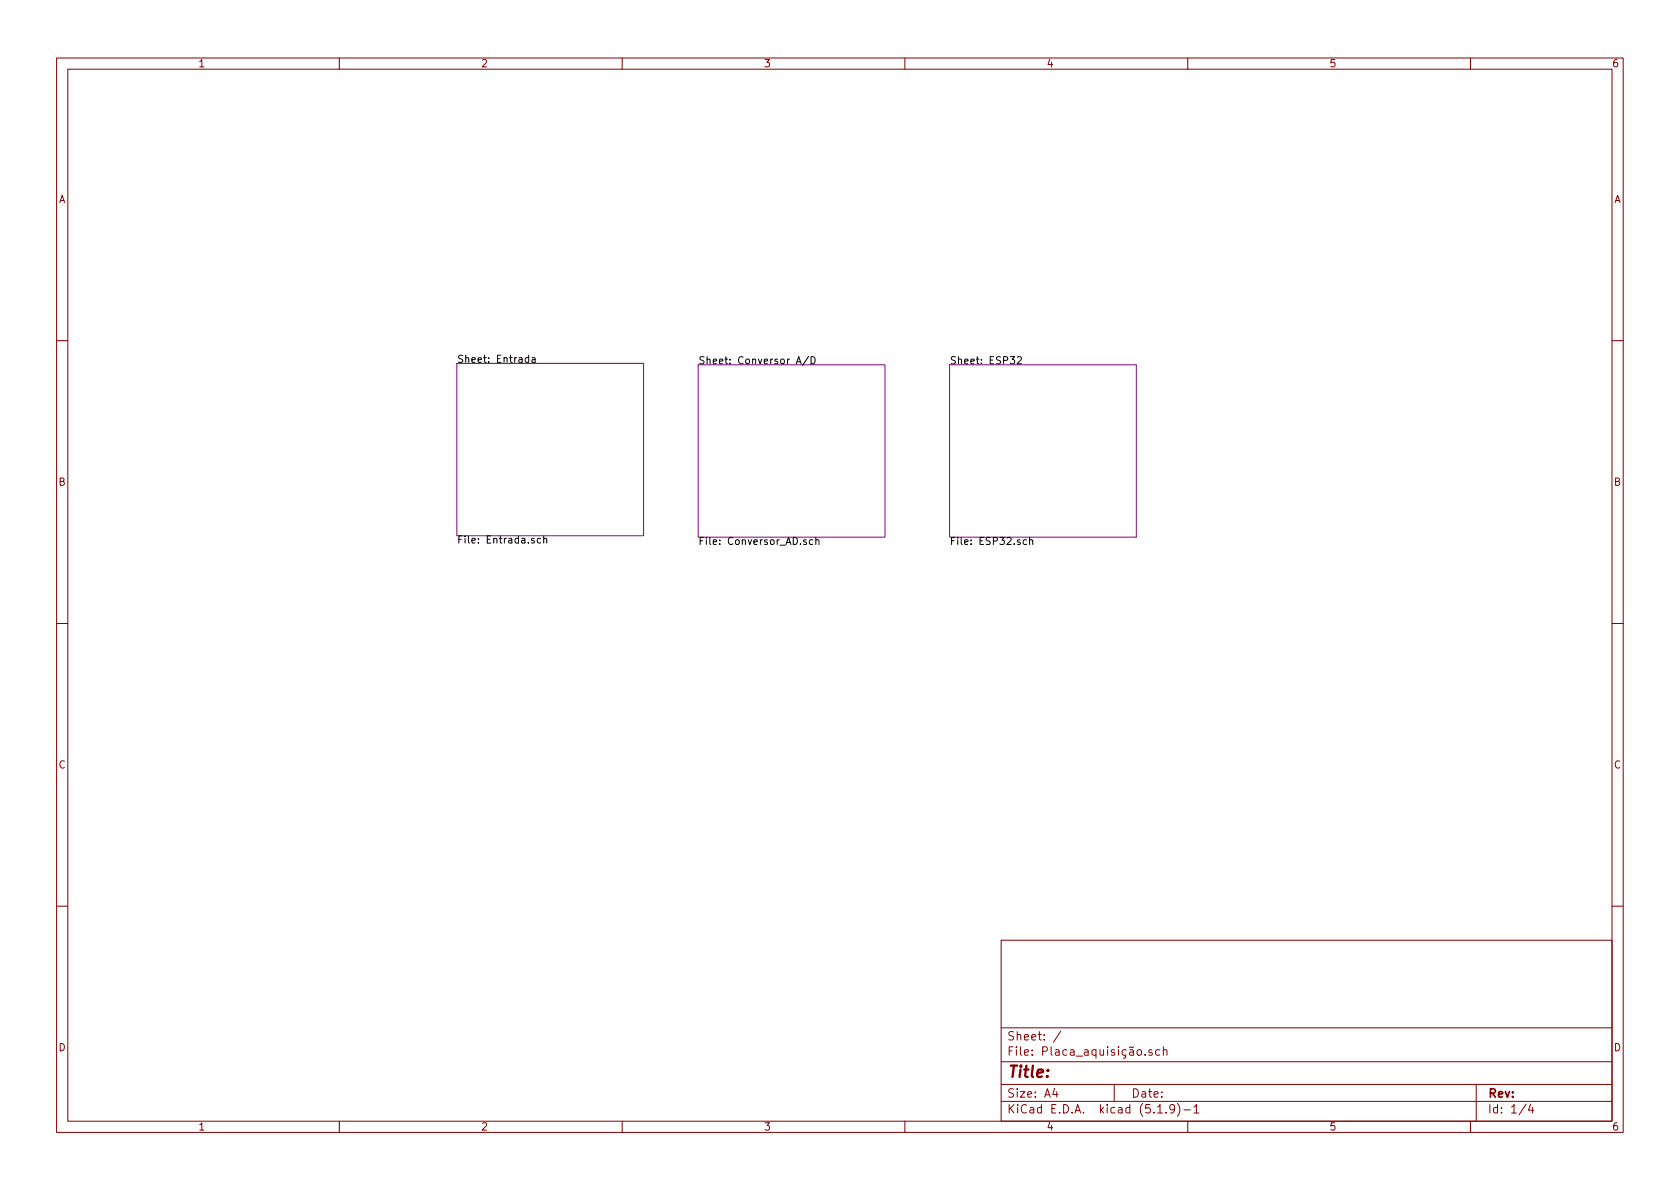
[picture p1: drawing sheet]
<svg xmlns="http://www.w3.org/2000/svg" width="297mm" height="210mm" viewBox="0 0 297 210" stroke-linecap="round" stroke-linejoin="round" font-family="sans-serif">
<g fill="none" stroke="#840000" stroke-width=".18">
<path d="M10 10.3h277v189.9h-277zM12 12.2h273v186.1h-273zM60 10.3v1.9M110 10.3v1.9M160 10.3v1.9M210 10.3v1.9M260 10.3v1.9M10 60.2h2M285 60.2h2M10 110.3h2M285 110.3h2M10 160.2h2"/>
<path d="M177 166.3h108v32h-108zM285 160.2h2M60 198.3v1.9M110 198.3v1.9M160 198.3v1.9M177 194.8h108M177 191.8h108M177 187.8h108M177 181.8h108M186.5 192.5l-.4 1h1M186.8 193v1M187.6 182.3l-1.3 2"/>
<path d="M197 191.8v3M202.5 186.5v.1M203.7 185.7l-.4-.1-.2 .2 .1 .2 .5 .2v.3h-.6M204.7 196.8h.8M205.1 185.7l-.5-.1-.3 .3 .1 .6 .2 .1 .5-.1M205.7 185.7l.2-.1 .3 .1 .1 .9M205.7 185.1v1.5M206.2 196.7v.1M207.7 196l-.1 .1a.48 .48 0 0 1-.6 .1l-.2-.2 .2-.6a.48 .48 0 0 1 .6 .1 1.27 1.27 0 0 1-.2 1.2l-.4 .1M208.2 195.1a1.71 1.71 0 0 1 0 2.3M209.3 196.3h1.2M210 198.3v1.9"/>
<path d="M211.1 195.8l.4-.5v1.5M211.1 196.8h.9M260 198.3v1.9M261 191.8v6.5M269.8 195.2l-1.2 2M270.6 195.2l-.3 1.1h.9M271 195.8v1"/>
</g>
<path d="M80.8 64.3h33v30.4h-33zM123.4 64.5h33.1v30.5h-33.1zM167.9 64.5h33v30.5h-33z" fill="none" stroke="#840084" stroke-width=".18"/>
<g fill="none" stroke="#000" stroke-width=".18">
<path d="M93.5 63.3l-.4-.1-.2 .3 .1 .5h.5M93.5 62.8v1.3M94.1 63.3h.5v.8M94.6 63.5l-.4 .1-.2 .2 .1 .2h.5M140.8 64.3l.4-1.2 .5 1.2M140.9 64h.6M143 63l-1.1 1.6M143.4 63.1a.64 .64 0 0 1 .7 .6 .64 .64 0 0 1-.7 .6zM179.9 63.2l.5-.1 .2 .3-.1 .2-.7 .7h.8M95.6 95.2h-.4l-.2 .2 .1 .6h.5M96.1 95.3l.2-.1h.3l.1 .8M96.1 94.8v1.2"/>
<path d="M143.7 95.5l-.4-.1-.2 .3 .1 .5h.5M144.2 95.6l.2-.2 .3 .1 .1 .8M144.2 95v1.3M181.5 95.5l-.3-.1-.3 .3 .1 .5h.5M182 95.6l.2-.2 .3 .1 .1 .8M182 95v1.3"/>
</g>
<text font-size="2.8" fill="#840000" x="178" y="190.5">Title:</text>
<g font-size="2.1" fill="#840000">
<text x="178" y="184">Sheet: /</text>
<text x="178" y="186.7">File: Placa_aquisição.sch</text>
<text x="178" y="196.9">KiCad E.D.A. kicad (5.1.9)-1</text>
<text x="178" y="194.1">Size: A4</text>
<text x="200" y="194.1">Date:</text>
<text x="263" y="194.1">Rev:</text>
<text x="263" y="196.9">Id: 1/4</text>
</g>
<g font-size="1.8" fill="#840000">
<text x="35" y="11.9">1</text>
<text x="85" y="11.9">2</text>
<text x="135" y="11.9">3</text>
<text x="185" y="11.9">4</text>
<text x="235" y="11.9">5</text>
<text x="285" y="11.9">6</text>
<text x="10.4" y="35.9">A</text>
<text x="285.4" y="35.9">A</text>
<text x="10.4" y="85.9">B</text>
<text x="285.4" y="85.9">B</text>
<text x="10.4" y="135.9">C</text>
<text x="285.4" y="135.9">C</text>
<text x="10.4" y="185.9">D</text>
<text x="285.4" y="185.9">D</text>
<text x="35" y="199.9">1</text>
<text x="85" y="199.9">2</text>
<text x="135" y="199.9">3</text>
<text x="185" y="199.9">4</text>
<text x="235" y="199.9">5</text>
<text x="285" y="199.9">6</text>
</g>
<g font-size="1.8">
<text x="80.8" y="64.2">Sheet: Entrada</text>
<text x="123.4" y="64.4">Sheet: Conversor A/D</text>
<text x="167.9" y="64.4">Sheet: ESP32</text>
<text x="80.8" y="96.1">File: Entrada.sch</text>
<text x="123.4" y="96.4">File: Conversor_AD.sch</text>
<text x="167.9" y="96.4">File: ESP32.sch</text>
</g>
</svg>
